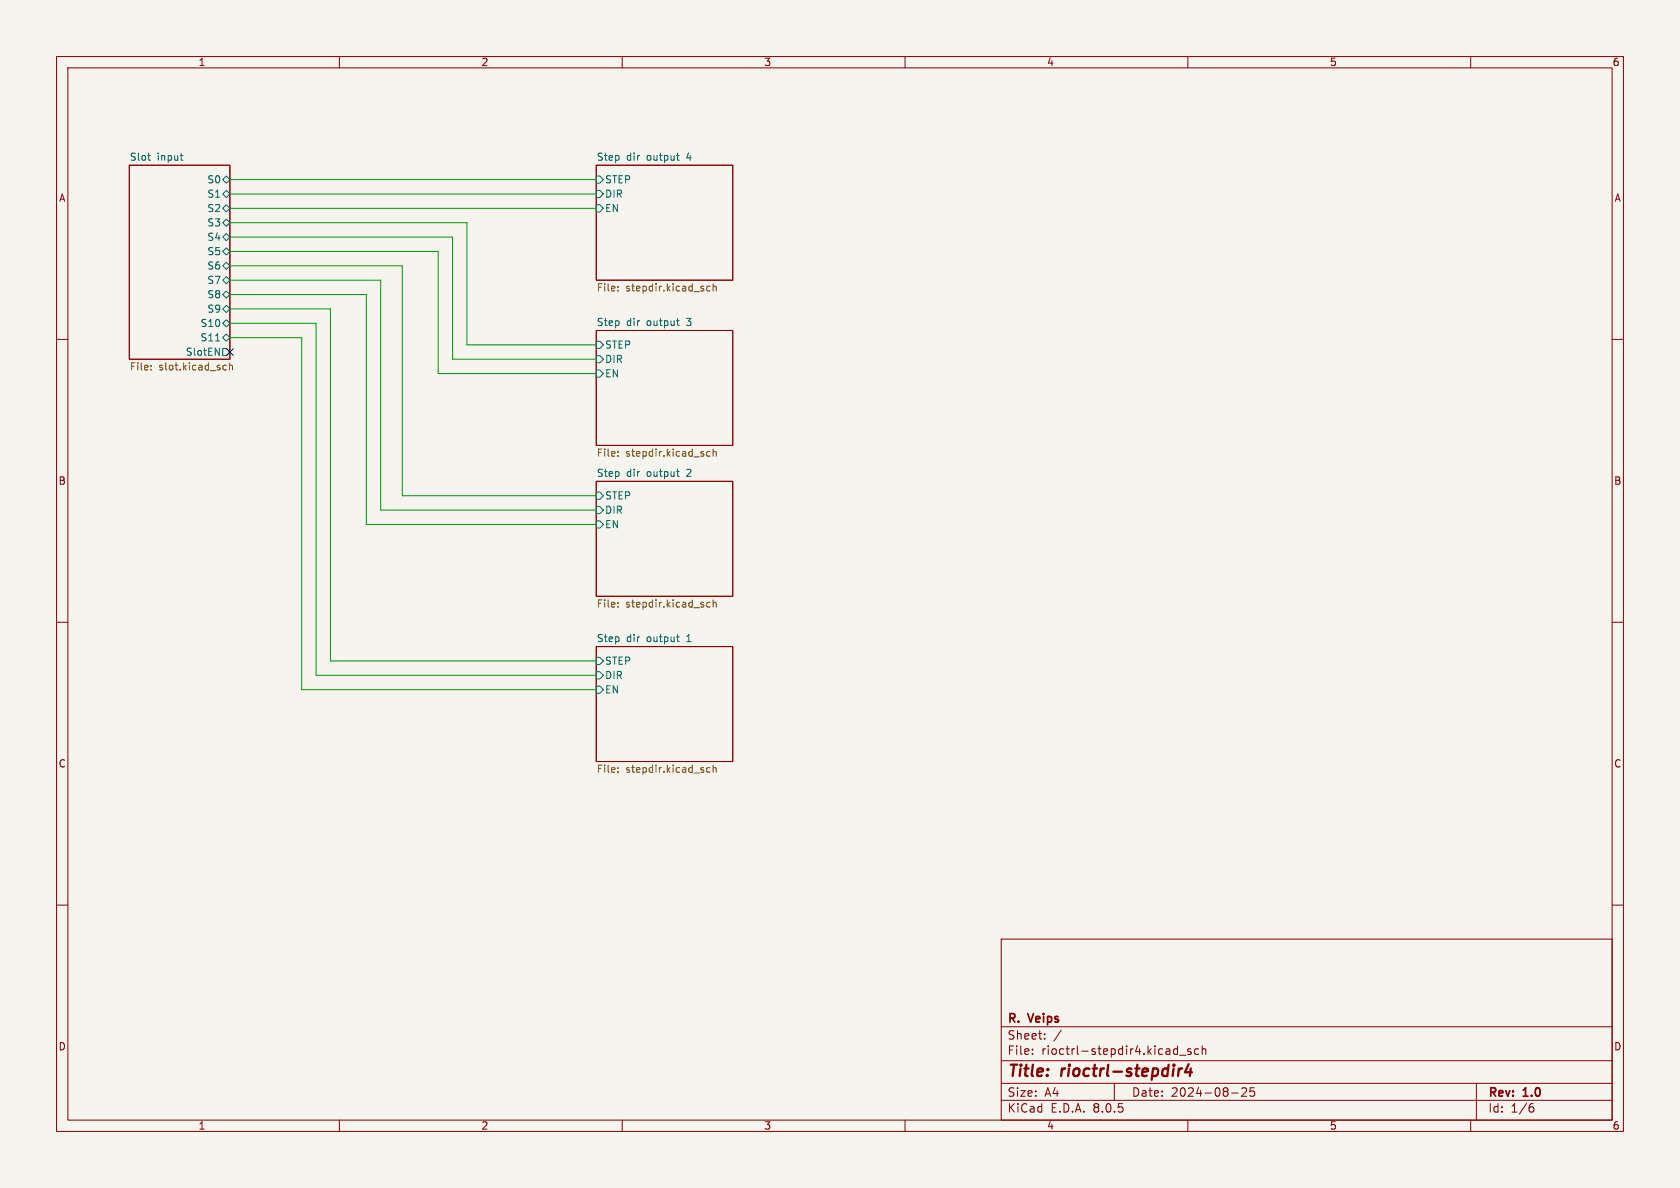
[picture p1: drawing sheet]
<svg xmlns="http://www.w3.org/2000/svg" width="297mm" height="210mm" viewBox="0 0 297 210" stroke-linecap="round" stroke-linejoin="round" font-family="sans-serif">
<path d="M0 0h297v210h-297z" fill="#f5f4ef" stroke="#f5f4ef" stroke-width=".18"/>
<g fill="none" stroke="#840000" stroke-width=".18">
<path d="M10 10h277v190h-277zM12 12h273v186h-273zM60 10v2M110 10v2M160 10v2M210 10v2M260 10v2M22.9 29.2h17.7v34.3h-17.7zM105.4 29.2h24.1v20.3h-24.1zM10 60h2M105.4 58.4h24.1v20.3h-24.1zM285 60h2"/>
<path d="M105.4 85.1h24.1v20.3h-24.1zM10 110h2M105.4 114.3h24.1v20.3h-24.1zM285 110h2M10 160h2M285 160h2M177 166h108v32h-108zM60 198v2M110 198v2M160 198v2M177 194.5h108M177 191.5h108"/>
<path d="M177 187.5h108M177 181.5h108M182.5 186.3v.1M182.5 185.5v.1M184.7 183.6v.1M184.7 182.8v.1M187.6 182.1l-1.3 2M197 191.5v3M207.7 185.4l.5 .1M208.2 184.9v1.5M208.2 186.3l-.5 .1M208.5 186.5h1.2"/>
<path d="M210 198v2M210.5 185.5l-.3-.1-.2 .2v.2l.5 .2v.3h-.5M211.9 185.5l-.4-.1-.3 .3v.4l.1 .2h.6M212.5 185.5l.2-.1 .4 .1 .1 .9M212.5 184.9v1.5M217.7 193.2h1.2M219.5 192.4l.6-.1 .2 .1 .1 .3-.9 1.1h.9M221.7 192.3h-.7v.7l.2-.1h.5l.1 .3-.1 .5-.2 .1-.5-.1M260 198v2M261 191.5v6.5M270.6 195.7h.3l.3 .3-.1 .5-.5 .1M271 195.1l-.4 .1"/>
</g>
<path d="M208.4 188.9l-.1 1.3M209 188.9l-.4 .1-.2 .3M210.1 188.1l-.6 1.4h1.2M210.5 188.9l-.2 1.3" fill="none" stroke="#840000" stroke-width=".4"/>
<g fill="none" stroke="#006464" stroke-width=".18">
<path d="M26.1 27.5h.5M26.5 28.3h.1M31.8 27.5h.5M32.1 28.3h.2M39.4 36.8l.6-.6 .6 .6-.6 .7zM39.4 39.4l.6-.7 .6 .7-.6 .6zM40 31.1l.6 .7-.6 .6-.6-.6zM40 33.7l.6 .6-.6 .6-.6-.6zM105.4 31.1h.6l.7 .7-.7 .6h-.6zM105.4 36.2h.6l.7 .6-.7 .7h-.6zM105.4 33.7h.6l.7 .6-.7 .6h-.6zM119.6 27.5h.5"/>
<path d="M119.8 28.3h.3M39.4 41.9l.6-.6 .6 .6-.6 .6zM39.4 44.5l.6-.7 .6 .7-.6 .6zM39.4 47l.6-.6 .6 .6-.6 .6zM39.4 49.5l.6-.6 .6 .6-.6 .7zM39.4 59.7l.6-.6 .6 .6-.6 .6zM39.4 57.2l.6-.7 .6 .7-.6 .6zM40 54l.6 .6-.6 .6-.6-.6zM40 51.4l.6 .7-.6 .6-.6-.6zM119.6 56.7h.5M119.8 57.5h.3M38.1 61.5l.7 1.3v-1.3"/>
<path d="M38.1 60.3h.7M39.4 61.6h.6l.6 .6-.6 .7h-.6zM105.4 60.3h.6l.7 .7-.7 .6h-.6zM105.4 65.4h.6l.7 .6-.7 .7h-.6zM105.4 62.9h.6l.7 .6-.7 .6h-.6zM105.4 87h.6l.7 .6-.7 .7h-.6zM105.4 92.1h.6l.7 .6-.7 .6h-.6zM105.4 89.5h.6l.7 .7-.7 .6h-.6zM119.6 83.4h.5M119.8 84.2h.3M105.4 116.2h.6l.7 .6-.7 .7h-.6zM105.4 118.7h.6l.7 .7-.7 .6h-.6z"/>
<path d="M119.6 112.6h.5M119.8 113.4h.3M105.4 121.3h.6l.7 .6-.7 .7h-.6z"/>
</g>
<g fill="none" stroke="#725600" stroke-width=".18">
<path d="M109.3 50.7v.1M109.3 51.3v.1M125.5 50.7l-.3-.1-.3 .2 .1 .6h.5M126.1 50.2v1.2M126.1 50.7l.2-.1 .3 .1v.7M26.7 65.3v.1M26.7 64.6v.1M39.7 64.6h.3M40 65.3l-.3 .1M40.6 64.7l.1-.1h.3l.1 .8M40.6 64.1v1.3M109.3 79.9v.1"/>
<path d="M125.5 79.9l-.3-.1-.3 .2 .1 .6h.5M126.1 79.4v1.2M126.1 79.9l.2-.1 .3 .1v.7M109.3 80.5v.1M109.3 106.5v.2M109.3 107.2v.1M125.5 106.5h-.3l-.3 .2 .1 .6h.5M126.1 106v1.3M126.1 106.6l.2-.1h.3v.8M109.3 136.4v.1M109.3 135.7v.2M125.5 135.7h-.3l-.3 .2 .1 .6h.5"/>
<path d="M126.1 135.8l.2-.1h.3v.8M126.1 135.3v1.2"/>
</g>
<path d="M40.6 39.4h41.9v21.6h22.9M40.6 31.8h64.8M40.6 36.8h64.8M40.6 34.3h64.8M40.6 49.5h26.7v40.7h38.1M40.6 44.5h36.9v21.5h27.9M40.6 47h30.5v40.6h34.3M40.6 41.9h39.4v21.6h25.4M40.6 54.6h17.8v62.2h47M40.6 52.1h24.2v40.6h40.6M40.6 59.7h12.7v62.2h52.1M40.6 57.2h15.3v62.2h49.5" fill="none" stroke="#009600" stroke-width=".18"/>
<path d="M40 61.6l1.2 1.2M41.2 61.6l-1.2 1.2" fill="none" stroke="#000084" stroke-width=".18"/>
<g font-size="2.8" fill="#840000">
<text x="178" y="190.9">Title:</text>
<text x="187.7" y="190.9">rioctrl-stepdir4</text>
</g>
<g font-size="2.1" fill="#840000">
<text x="178" y="184">Sheet:</text>
<text x="178" y="181.2">R.</text>
<text x="182" y="181.2">Veips</text>
<text x="178" y="186.7">File:</text>
<text x="184.1" y="186.7">rioctrl-stepdir4.kicad_sch</text>
<text x="178" y="196.9">KiCad</text>
<text x="178" y="194.1">Size:</text>
<text x="184.7" y="194.1">A4</text>
<text x="185.7" y="196.9">E.D.A.</text>
<text x="193.3" y="196.9">8.0.5</text>
<text x="200" y="194.1">Date:</text>
<text x="207" y="194.1">2024-08-25</text>
<text x="263" y="194.3">Rev:</text>
<text x="263" y="196.9">Id:</text>
<text x="267.1" y="196.9">1/6</text>
<text x="269.4" y="194.3">1.0</text>
</g>
<g font-size="1.8" fill="#840000">
<text x="35" y="11.9">1</text>
<text x="85" y="11.9">2</text>
<text x="135" y="11.9">3</text>
<text x="185" y="11.9">4</text>
<text x="235" y="11.9">5</text>
<text x="285" y="11.9">6</text>
<text x="10.3" y="35.9">A</text>
<text x="285.3" y="35.9">A</text>
<text x="10.3" y="85.9">B</text>
<text x="285.3" y="85.9">B</text>
<text x="10.3" y="135.9">C</text>
<text x="285.3" y="135.9">C</text>
<text x="10.3" y="185.9">D</text>
<text x="285.3" y="185.9">D</text>
<text x="35" y="199.9">1</text>
<text x="85" y="199.9">2</text>
<text x="135" y="199.9">3</text>
<text x="185" y="199.9">4</text>
<text x="235" y="199.9">5</text>
<text x="285" y="199.9">6</text>
</g>
<g font-size="1.8" fill="#006464">
<text x="22.9" y="28.5">Slot</text>
<text x="27.8" y="28.5">input</text>
<text x="105.4" y="28.5">Step</text>
<text x="110.8" y="28.5">dir</text>
<text x="114.5" y="28.5">output</text>
<text x="121.7" y="28.5">4</text>
<text x="36.6" y="32.6">S0</text>
<text x="36.6" y="35.2">S1</text>
<text x="106.9" y="32.6">STEP</text>
<text x="106.9" y="35.2">DIR</text>
<text x="36.6" y="37.7">S2</text>
<text x="36.6" y="40.2">S3</text>
<text x="106.9" y="37.7">EN</text>
<text x="36.6" y="42.8">S4</text>
<text x="36.6" y="45.3">S5</text>
<text x="36.6" y="47.9">S6</text>
<text x="36.6" y="50.4">S7</text>
<text x="36.6" y="52.9">S8</text>
<text x="35.3" y="58">S10</text>
<text x="36.6" y="55.5">S9</text>
<text x="105.4" y="57.7">Step</text>
<text x="110.8" y="57.7">dir</text>
<text x="114.5" y="57.7">output</text>
<text x="121.7" y="57.7">3</text>
<text x="32.7" y="63.1">SlotEN</text>
<text x="35.3" y="60.6">S11</text>
<text x="106.9" y="61.8">STEP</text>
<text x="106.9" y="64.4">DIR</text>
<text x="106.9" y="66.9">EN</text>
<text x="105.4" y="84.4">Step</text>
<text x="106.9" y="88.5">STEP</text>
<text x="110.8" y="84.4">dir</text>
<text x="114.5" y="84.4">output</text>
<text x="121.7" y="84.4">2</text>
<text x="106.9" y="93.6">EN</text>
<text x="106.9" y="91">DIR</text>
<text x="105.4" y="113.6">Step</text>
<text x="110.8" y="113.6">dir</text>
<text x="114.5" y="113.6">output</text>
<text x="121.7" y="113.6">1</text>
<text x="106.9" y="117.7">STEP</text>
<text x="106.9" y="122.8">EN</text>
<text x="106.9" y="120.2">DIR</text>
</g>
<g font-size="1.8" fill="#725600">
<text x="105.4" y="51.8">File:</text>
<text x="110.6" y="51.8">stepdir.kicad_sch</text>
<text x="22.9" y="65.8">File:</text>
<text x="28.1" y="65.8">slot.kicad_sch</text>
<text x="105.4" y="81.1">File:</text>
<text x="110.6" y="81.1">stepdir.kicad_sch</text>
<text x="105.4" y="107.7">File:</text>
<text x="110.6" y="107.7">stepdir.kicad_sch</text>
<text x="105.4" y="136.9">File:</text>
<text x="110.6" y="136.9">stepdir.kicad_sch</text>
</g>
</svg>
